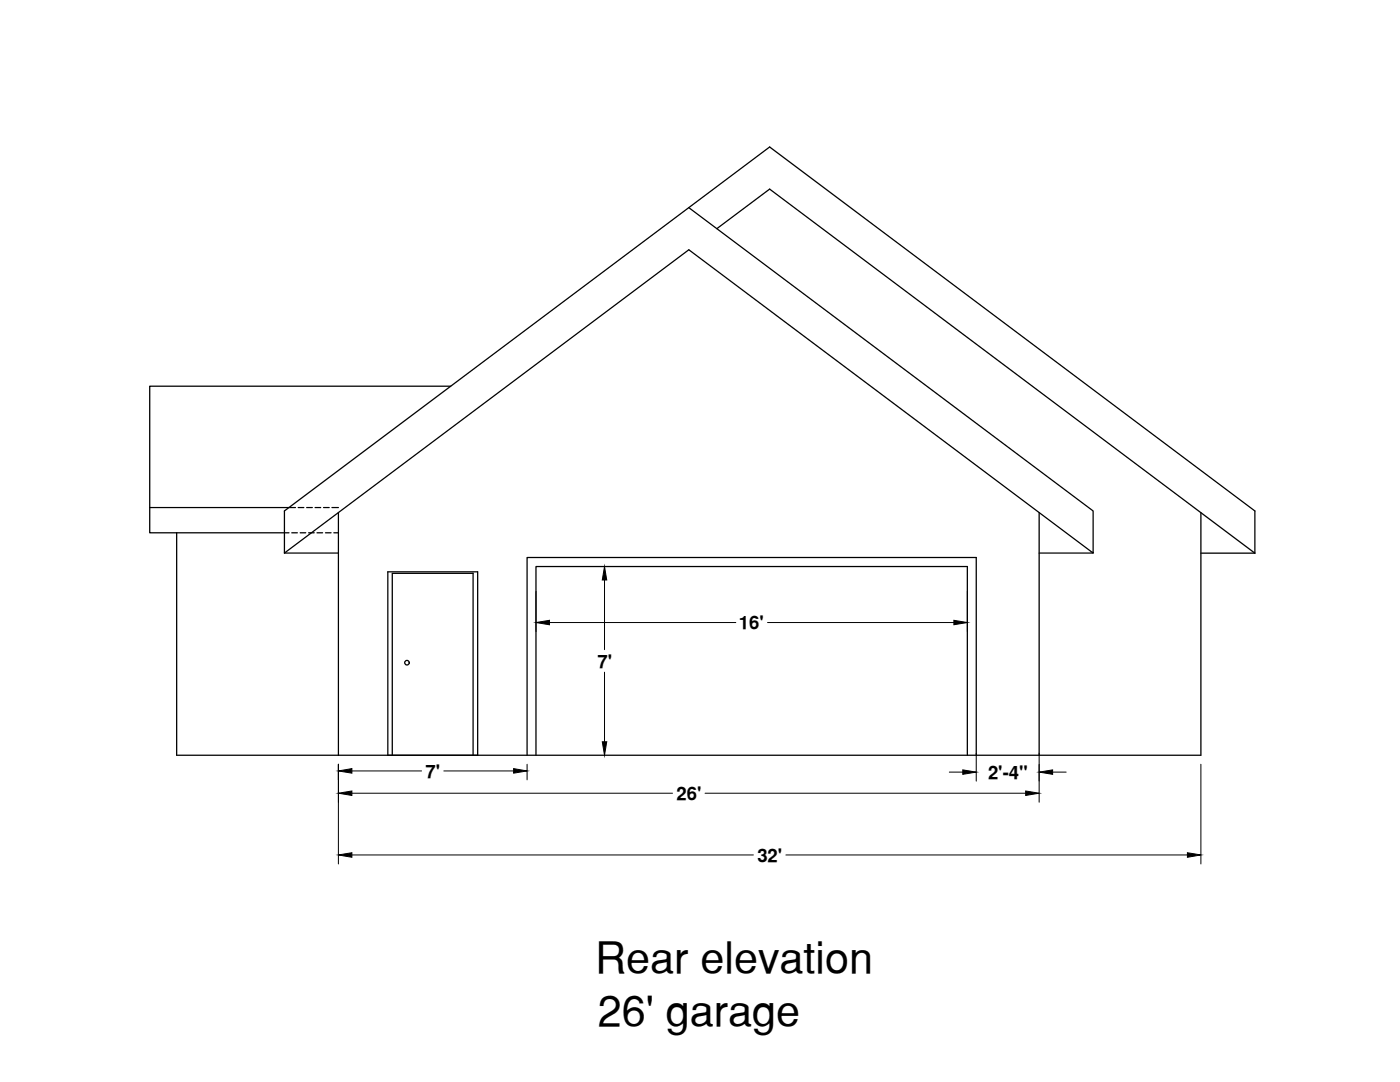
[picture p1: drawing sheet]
<svg xmlns="http://www.w3.org/2000/svg" width="279mm" height="216mm" viewBox="0 0 279 216" stroke-linecap="round" stroke-linejoin="round" font-family="sans-serif">
<!-- layer: 0 -->
<g fill="none" stroke="#000" stroke-width=".25">
<path d="M137.5 41.4l80.7 60.6v8.4l-80.7-60.6-80.7 60.6M143.1 45.6l10.5-7.9 96.8 72.7M90 77.1h-60.1v29.2h27.8M29.9 101.3h29.1M56.8 110.4v-8.4l96.8-72.7 96.8 72.7v8.4M56.8 110.4h10.7M58.2 106.3h1.1M59.5 101.3h1.1M59.9 106.3h1.1M61.2 101.3h1.1M61.6 106.3h1.1M62.9 101.3h1.1"/>
<path d="M63.3 106.3h1.1M64.6 101.3h1.1M65 106.3h1.1M66.2 101.3h1.3M66.6 106.3h.9M67.5 102.3v48.4M207.4 110.4h10.8M207.4 102.3v48.4M239.7 102.3v48.4h-204.4v-44.4M239.7 110.4h10.7M77.4 150.7v-36.6h17.9v36.6M78.3 150.7v-36.3h16.1v36.3"/>
<path d="M105.2 150.7v-39.5h89.6v39.5M107 150.7v-37.7h86.1v37.7"/>
<circle cx="81.2" cy="132.2" r=".46"/>
</g>
<g fill="none" stroke="#000" stroke-width=".2">
<path d="M107 118v8M120.6 115.7v13.9M193.1 118v8M109.7 124.2h37.1M120.6 134.1v13.9M153.2 124.2h37.2M67.5 152.5v19.9M70.2 158.3h64M70.2 153.8h13.9M88.6 153.8h13.9M105.2 152.5v3.1M140.7 158.3h64"/>
<path d="M189.5 154.1h2.6M194.8 150.3v5.6M207.4 150.3v9.8M210.1 154.1h2.7M239.7 152.5v19.9M70.2 170.6h80.2M156.8 170.6h80.2"/>
</g>
<path d="M120.6 113l.5 2.7h-.9zM107 124.2l2.7-.4v.9zM190.4 123.8l2.7 .4-2.7 .5zM67.5 158.3l2.7-.5v.9zM67.5 153.8l2.7-.4v.9zM102.5 153.4l2.7 .4-2.7 .5zM120.2 148h.9l-.5 2.7zM192.1 153.6l2.7 .5-2.7 .4zM204.7 157.8l2.7 .5-2.7 .4zM207.4 154.1l2.7-.5v.9zM67.5 170.6l2.7-.4v.9zM237 170.2l2.7 .4-2.7 .5z" fill="#000" stroke="#000" stroke-width=".2"/>
<g font-size="8.6">
<text x="118.8" y="194.2">Rear elevation</text>
<text x="119.3" y="204.7">26' garage</text>
</g>
<g font-size="3.7">
<text x="147.5" y="125.5">16'</text>
<text x="119.2" y="133.2">7'</text>
<text x="84.9" y="155.2">7'</text>
<text x="197.2" y="155.4">2'-4&quot;</text>
<text x="135" y="159.6">26'</text>
<text x="151.1" y="171.9">32'</text>
</g>
</svg>
